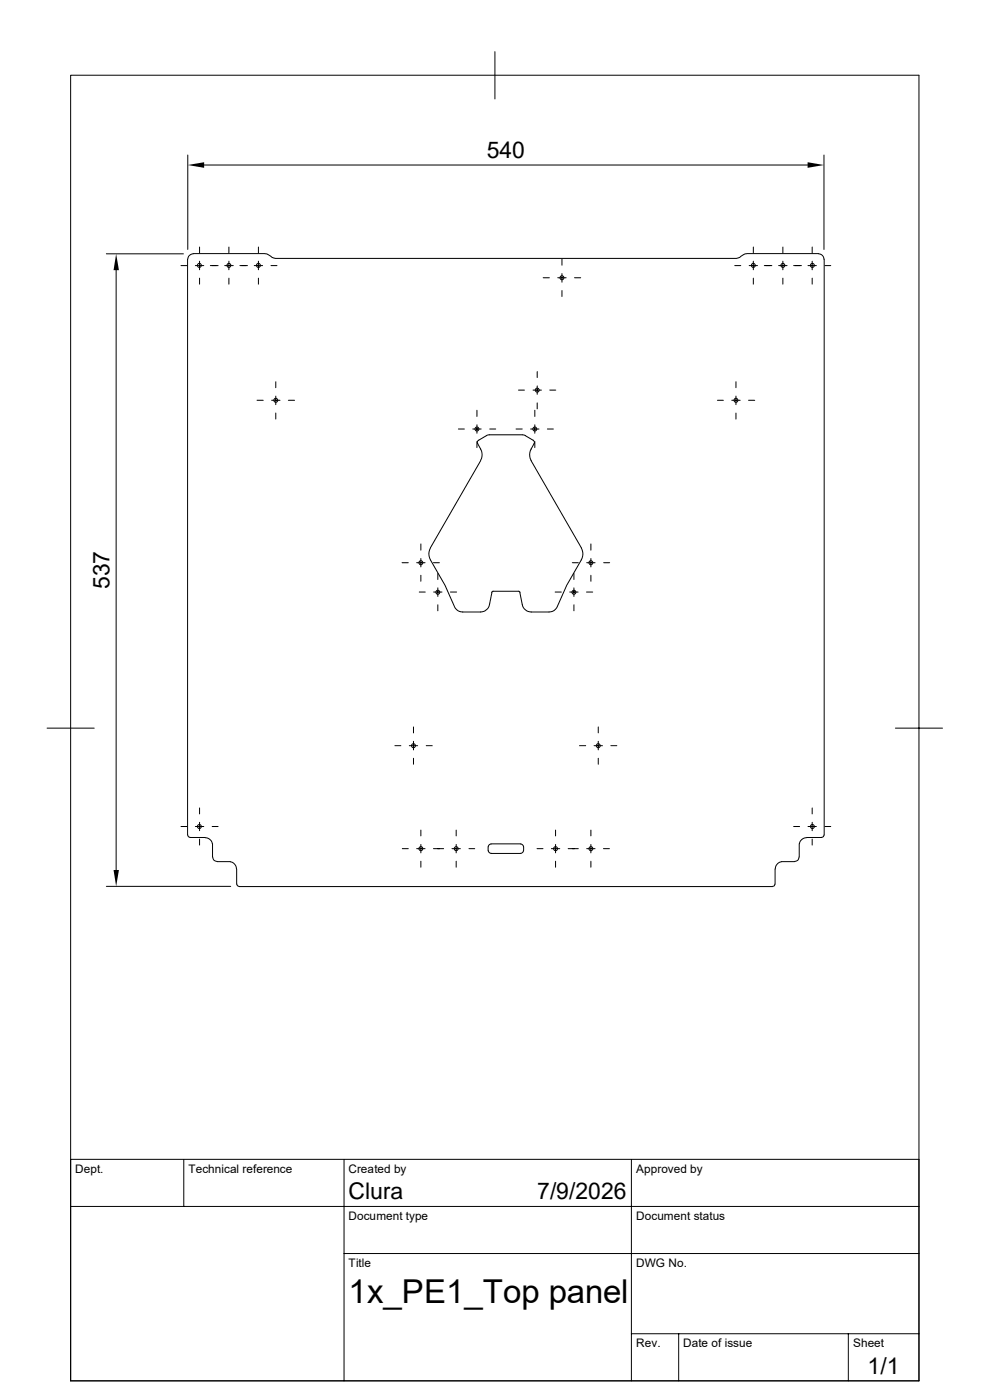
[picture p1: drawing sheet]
<svg xmlns="http://www.w3.org/2000/svg" width="210mm" height="297mm" viewBox="0 0 210 297" stroke-linecap="round" stroke-linejoin="round" font-family="sans-serif">
<g fill="none" stroke="#000" stroke-width=".21">
<path d="M15 16h179.9v276.9h-179.9zM105 11v10M39.8 32.9v20M43.3 35h128M174.8 32.9v20M22.6 53.8h16.3M24.6 57.3v127.3M38.4 56.3h1.3M39.8 55v122.2M39.8 55a1.23 1.23 0 0 1 1.2-1.2h15.2l.5 .1 1.1 .8 .6 .1h97.9l.5-.1 1.1-.8 .5-.1h15.3l.8 .4 .3 .8M41.4 56.3h1.8M42.3 52.4v1.2"/>
<path d="M42.3 55.4v1.8M42.3 59v1.3M44.6 56.3h1.7M47.7 56.3h1.8M48.6 55.4v1.8M48.6 52.4v1.2M48.6 59v1.3M52.5 56.3h-1.6M53.9 56.3h1.8M54.8 52.4v1.2M54.8 55.4v1.8M54.8 59v1.3"/>
<path d="M57.5 56.3h1.3M115.2 58.9h1.3M118.3 58.9h1.8M119.2 55v1.3M119.2 58v1.9M121.9 58.9h1.3M155.9 56.3h1.2M158.9 56.3h1.8M159.8 52.4v1.2M159.8 55.4v1.8M159.8 59v1.3M162.1 56.3h1.6"/>
<path d="M165.2 56.3h1.8M166.1 52.4v1.2M166.1 55.4v1.8M166.1 59v1.3M168.4 56.3h1.6M171.4 56.3h1.8M172.3 52.4v1.2M172.3 55.4v1.8M172.3 59v1.3M174.8 55v122.2M175 56.3h1.2M114 78.8v1.3"/>
<path d="M119.2 61.6v1.3M54.5 84.9h1.3M57.6 84.9h1.8M58.5 81v1.3M58.5 84v1.9M58.5 87.6v1.3M61.2 84.9h1.3M97.2 91h1.3M100.3 91h1.8M101.2 87v1.3M101.2 90.1v1.8M101.2 93.7v1.3"/>
<path d="M101.3 94.1l.7 1.2M101.9 95.2l.4 1.3-.4 1.2M102 97.7l-10.7 18.5M103.9 91h1.3M109.5 91h1.3M110 82.8h1.3M111.4 92.4l1.7 1M111.5 92.4l-.5-.2h-7.3l-2.3 1.3-.1 .2v.4M112.6 91h1.7M112.6 97.7l10.7 18.5M112.7 95.2l-.3 1.3 .3 1.2M113.1 82.8h1.8"/>
<path d="M113.1 93.4l.3 .6-.8 1.3M113.5 87v1.3M113.5 90.1v1.8M113.5 93.7v1.3M114 81.9v1.8M114 85.5v1.2M116.1 91h1.3M116.6 82.8h1.3M152.2 84.9h1.3M155.2 84.9h1.8M156.1 81v1.3M156.1 84v1.9"/>
<path d="M156.1 87.6v1.3M158.8 84.9h1.3M85.3 119.4h1.3M88.4 119.4h1.8M89.3 115.4v1.3M89.3 118.5v1.8M91.3 116.2l-.2 .4a2.5 2.5 0 0 0 .2 2.2l3.1 5.4 2 4.5M91.9 119.4h1.3M121.4 119.4h1.3M123.3 116.2l.2 .4a2.5 2.5 0 0 1-.2 2.2l-3.1 5.4-2 4.5M124.5 119.4h1.7M125.3 115.4v1.3"/>
<path d="M125.3 118.5v1.8M128.1 119.4h1.2M88.9 125.6h1.3M89.3 122v1.3M92 125.6h1.8M92.9 121.7v1.2M92.9 124.7v1.8M92.9 128.3v1.3M95.5 125.6h1.4M104.3 125.7l.2-.3h5.6l.2 .3M104.4 125.7l-.6 2.5a2 2 0 0 1-1.9 1.6h-4.1l-.7-.3-.7-.8M110.3 125.7l.5 2.5a2 2 0 0 0 1.9 1.6h4.1l.7-.3 .7-.8"/>
<path d="M117.8 125.6h1.3M120.9 125.6h1.7M121.8 121.7v1.2M121.8 124.7v1.8M121.8 128.3v1.3M124.4 125.6h1.3M125.3 122v1.3M10 154.5h10M83.8 158.2h1.2M86.8 158.2h1.8M87.7 154.2v1.3M87.7 157.3v1.8"/>
<path d="M90.4 158.2h1.3M122.9 158.2h1.3M126 158.2h1.8M126.9 154.2v1.3M126.9 157.3v1.8M129.6 158.2h1.3M189.9 154.5h10M38.4 175.3h1.3M39.8 177.2l.2 .3 .3 .1M40.3 177.7h3.2M41.4 175.3h1.8M42.3 171.4v1.3"/>
<path d="M42.3 174.5v1.7M42.3 178v1.3M43.5 177.7a1.55 1.55 0 0 1 1.5 1.3M45 175.3h1.3M45.1 179v2.8M87.7 160.9v1.2M89.3 176.1v1.2M89.3 179.2v1.7M96.8 176.1v1.2M96.8 179.2v1.7M103.5 179.7v.7M103.6 179.7l.2-.5 .2-.1 6.4-.1 .5 .2 .1 .5"/>
<path d="M111.1 179.7v.7M117.9 176.1v1.2M117.9 179.2v1.7M125.3 176.1v1.2M125.3 179.2v1.7M126.9 160.9v1.2M168.4 175.3h1.2M169.5 179v2.8M171.1 177.7a1.55 1.55 0 0 0-1.5 1.3M171.1 177.7h3.2M171.4 175.3h1.8M172.3 171.4v1.3"/>
<path d="M172.3 174.5v1.7M172.3 178v1.3M174.8 177.2l-.1 .3-.4 .1M175 175.3h1.2M22.6 188h26.3M45.1 181.8l.3 .7 .7 .3M46.1 182.8h2.8M48.9 182.8a1.55 1.55 0 0 1 1.3 1.6M50.2 184.4v3.2l.2 .3 .3 .1M50.7 188.1h113.2M85.3 180h1.3M88.4 180h1.8"/>
<path d="M89.3 182.7v1.3M91.9 180h2.2M95.9 180h1.8M96.8 182.7v1.3M99.5 180h1.2M103.6 180.4l.2 .4 .4 .2M104.2 181.1h6.2M111 180.4l-.1 .4-.5 .2M113.9 180h1.3M117 180h1.7M117.9 182.7v1.3M120.5 180h2.2"/>
<path d="M124.5 180h1.7M125.3 182.7v1.3M128 180h1.3M164.4 184.4v3.2l-.1 .3-.4 .1M165.7 182.8a1.55 1.55 0 0 0-1.2 1.6M165.7 182.8h2.9M169.5 181.8l-.3 .7-.6 .3M15 255.9h179.9M39 246v9.9M73 246v46.9M133.9 246v46.9M194.9 246h-179.9v46.9"/>
<path d="M73 265.9h121.9M133.9 283h61M144 283v9.9M180 283v9.9"/>
<circle cx="42.3" cy="56.3" r=".43"/>
<circle cx="48.6" cy="56.3" r=".43"/>
<circle cx="54.8" cy="56.3" r=".43"/>
<circle cx="119.2" cy="58.9" r=".43"/>
<circle cx="159.8" cy="56.3" r=".43"/>
<circle cx="166.1" cy="56.3" r=".43"/>
<circle cx="172.3" cy="56.3" r=".43"/>
<circle cx="58.5" cy="84.9" r=".43"/>
<circle cx="101.2" cy="91" r=".43"/>
<circle cx="113.5" cy="91" r=".43"/>
<circle cx="114" cy="82.8" r=".43"/>
<circle cx="156.1" cy="84.9" r=".43"/>
<circle cx="89.3" cy="119.4" r=".43"/>
<circle cx="125.3" cy="119.4" r=".43"/>
<circle cx="92.9" cy="125.6" r=".43"/>
<circle cx="121.7" cy="125.6" r=".43"/>
<circle cx="87.7" cy="158.2" r=".43"/>
<circle cx="126.9" cy="158.2" r=".43"/>
<circle cx="42.3" cy="175.3" r=".43"/>
<circle cx="172.3" cy="175.3" r=".43"/>
<circle cx="89.3" cy="180" r=".43"/>
<circle cx="96.8" cy="180" r=".43"/>
<circle cx="117.9" cy="180" r=".43"/>
<circle cx="125.3" cy="180" r=".43"/>
</g>
<path d="M39.8 35l3.5-.6v1.2zM171.3 34.4l3.5 .6-3.5 .6zM24.6 53.8l.6 3.5h-1.1zM24.1 184.6h1.1l-.6 3.4z" fill="#000"/>
<text font-size="7" x="74" y="276.4">1x_PE1_Top panel</text>
<g font-size="4.9">
<text x="103.2" y="33.5">540</text>
<text x="23.2" y="125" transform="rotate(-90 23.2 125)">537</text>
<text x="73.9" y="254.5">Clura</text>
<text x="113.9" y="254.5">7/9/2026</text>
<text x="184.1" y="291.6">1/1</text>
</g>
<g font-size="2.5">
<text x="16" y="248.8">Dept.</text>
<text x="40" y="248.8">Technical reference</text>
<text x="74" y="248.8">Created by</text>
<text x="134.9" y="248.8">Approved by</text>
<text x="74" y="258.7">Document type</text>
<text x="135" y="258.7">Document status</text>
<text x="74" y="268.7">Title</text>
<text x="135" y="268.7">DWG No.</text>
<text x="135" y="285.8">Rev.</text>
<text x="145" y="285.8">Date of issue</text>
<text x="181" y="285.8">Sheet</text>
</g>
</svg>
